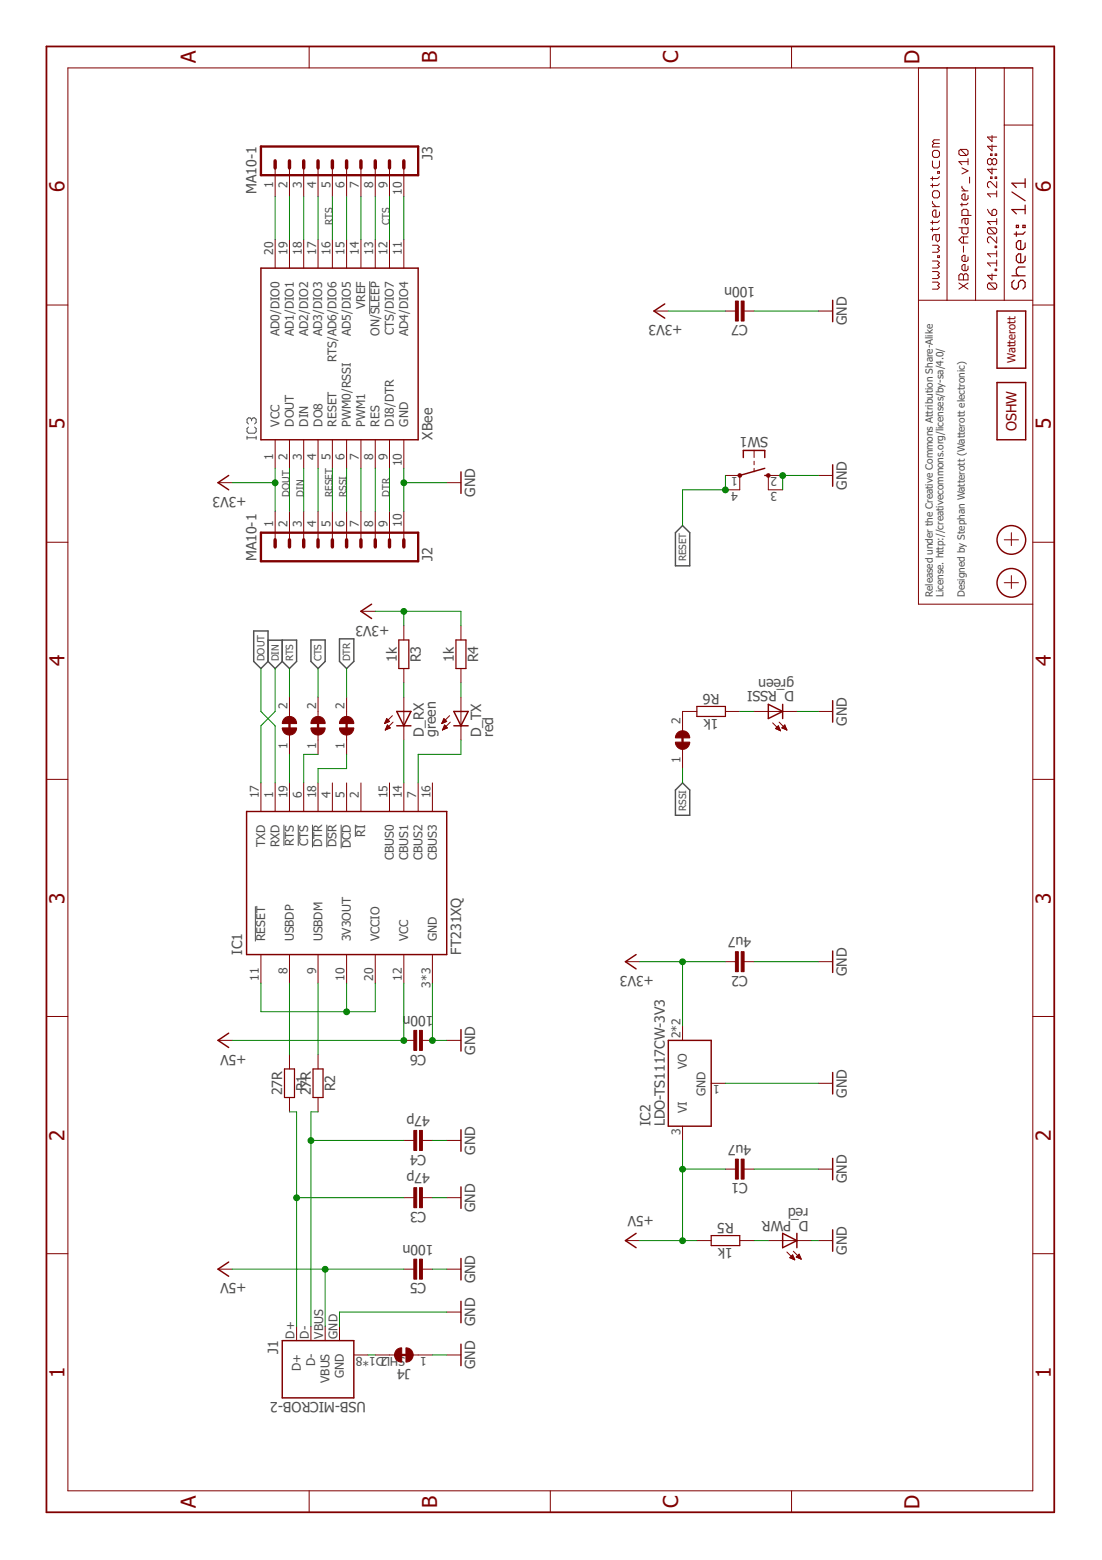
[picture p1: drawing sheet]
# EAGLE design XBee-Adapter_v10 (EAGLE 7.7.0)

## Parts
C1  4u7  CAPACITOR-0402  [C0402]
C2  4u7  CAPACITOR-0402  [C0402]
C3  47p  CAPACITOR-0402  [C0402]
C4  47p  CAPACITOR-0402  [C0402]
C5  100n  CAPACITOR-0402  [C0402]
C6  100n  CAPACITOR-0402  [C0402]
C7  100n  CAPACITOR-0402  [C0402]
CTS  JUMPER2-0603  [JUMPER2-0603]
D_PWR  red  LED-0603  [C0603]
D_RSSI  green  LED-0603  [C0603]
D_RX  green  LED-0603  [C0603]
D_TX  red  LED-0603  [C0603]
DTR  JUMPER2-0603  [JUMPER2-0603]
IC1  FT231XQ  [QFN20-PAD]
IC2  LDO-TS1117CW-3V3  [SOT223]
IC3  XBee  XBEE  [XBEE]
J1  USB-MICROB-2  [USB-MICROB-10118194]
J2  MA10-1  [MA10-1]
J3  MA10-1  [MA10-1]
J4  JUMPER2-0603  [JUMPER2-0603]
LOGO1  OSHW_LOGOX0150  [OSHW_6X150]
LOGO2  LOGO-S_PLACE_M  [SPARK_TPLACE_M]
R1  27R  RESISTOR-0402  [C0402]
R2  27R  RESISTOR-0402  [C0402]
R3  1k  RESISTOR-0402  [C0402]
R4  1k  RESISTOR-0402  [C0402]
R5  1k  RESISTOR-0402  [C0402]
R6  1k  RESISTOR-0402  [C0402]
RSSI  JUMPER2-0603  [JUMPER2-0603]
RTS  JUMPER2-0603  [JUMPER2-0603]
SW1  SW-TACTILE-TL3315  [SW_TL3315N]
X1  PASSER-07  [PASSER_07MM]
X2  PASSER-07  [PASSER_07MM]

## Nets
+3V3: C2.2 C7.2 IC2.2(VO) IC2.4(VO) IC3.1(VCC) J2.1 R3.1 R4.1
+5V: C1.2 C5.2 C6.2 IC1.12(VCC) IC2.3(VI) J1.VBUS R5.1
CTS: CTS.2 IC3.12(CTS/DIO7) J3.9
D_N: C4.2 J1.D- R2.2
D_P: C3.2 J1.D+ R1.2
DIN: IC1.17(TXD) IC3.3(DIN) J2.3
DOUT: IC1.1(RXD) IC3.2(DOUT) J2.2
DTR: DTR.2 IC3.9(DI8/DTR) J2.9
GND: C1.1 C2.1 C3.1 C4.1 C5.1 C6.1 C7.1 D_PWR.C D_RSSI.C IC1.3(GND) IC1.13(GND) IC1.TP(GND) IC2.1(GND) IC3.10(GND) J1.GND J2.10 J4.1 SW1.2(S1) SW1.3(S2)
N$1: D_PWR.A R5.2
N$2: D_RSSI.A R6.2
N$3: R6.1 RSSI.2
N$6: J1.SHLD1(SHIELD) J1.SHLD2(SHIELD) J1.SHLD3(SHIELD) J1.SHLD4(SHIELD) J1.SHLD5(SHIELD) J1.SHLD6(SHIELD) J1.SHLD7(SHIELD) J1.SHLD8(SHIELD) J4.2
N$8: IC1.19(!RTS) RTS.1
N$10: CTS.1 IC1.6(!CTS)
N$11: D_RX.C IC1.14(CBUS1)
N$12: D_TX.C IC1.7(CBUS2)
N$13: D_RX.A R3.2
N$14: D_TX.A R4.2
N$15: DTR.1 IC1.18(!DTR)
N$17: IC3.4(DO8) J2.4
N$20: IC3.7(PWM1) J2.7
N$21: IC3.8(RES) J2.8
N$23: IC3.20(AD0/DIO0) J3.1
N$24: IC3.19(AD1/DIO1) J3.2
N$25: IC3.18(AD2/DIO2) J3.3
N$26: IC3.17(AD3/DIO3) J3.4
N$27: IC3.15(AD5/DIO5) J3.6
N$28: IC3.14(VREF) J3.7
N$29: IC3.13(ON/!SLEEP) J3.8
N$30: IC3.11(AD4/DIO4) J3.10
RESET: IC3.5(RESET) J2.5 SW1.1 SW1.4(P2)
RSSI: IC3.6(PWM0/RSSI) J2.6 RSSI.1
RTS: IC3.16(RTS/AD6/DIO6) J3.5 RTS.2
USB_N: IC1.9(USBDM) R2.1
USB_P: IC1.8(USBDP) R1.1
VCCIO: IC1.10(3V3OUT) IC1.11(!RESET) IC1.20(VCCIO)
Unconnected: IC1.2(!RI) IC1.4(!DSR) IC1.5(!DCD) IC1.15(CBUS0) IC1.16(CBUS3)

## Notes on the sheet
- Released under the Creative Commons Attribution Share-Alike 
  License. http://creativecommons.org/licenses/by-sa/4.0/
  
  Designed by Stephan Watterott (Watterott electronic)
